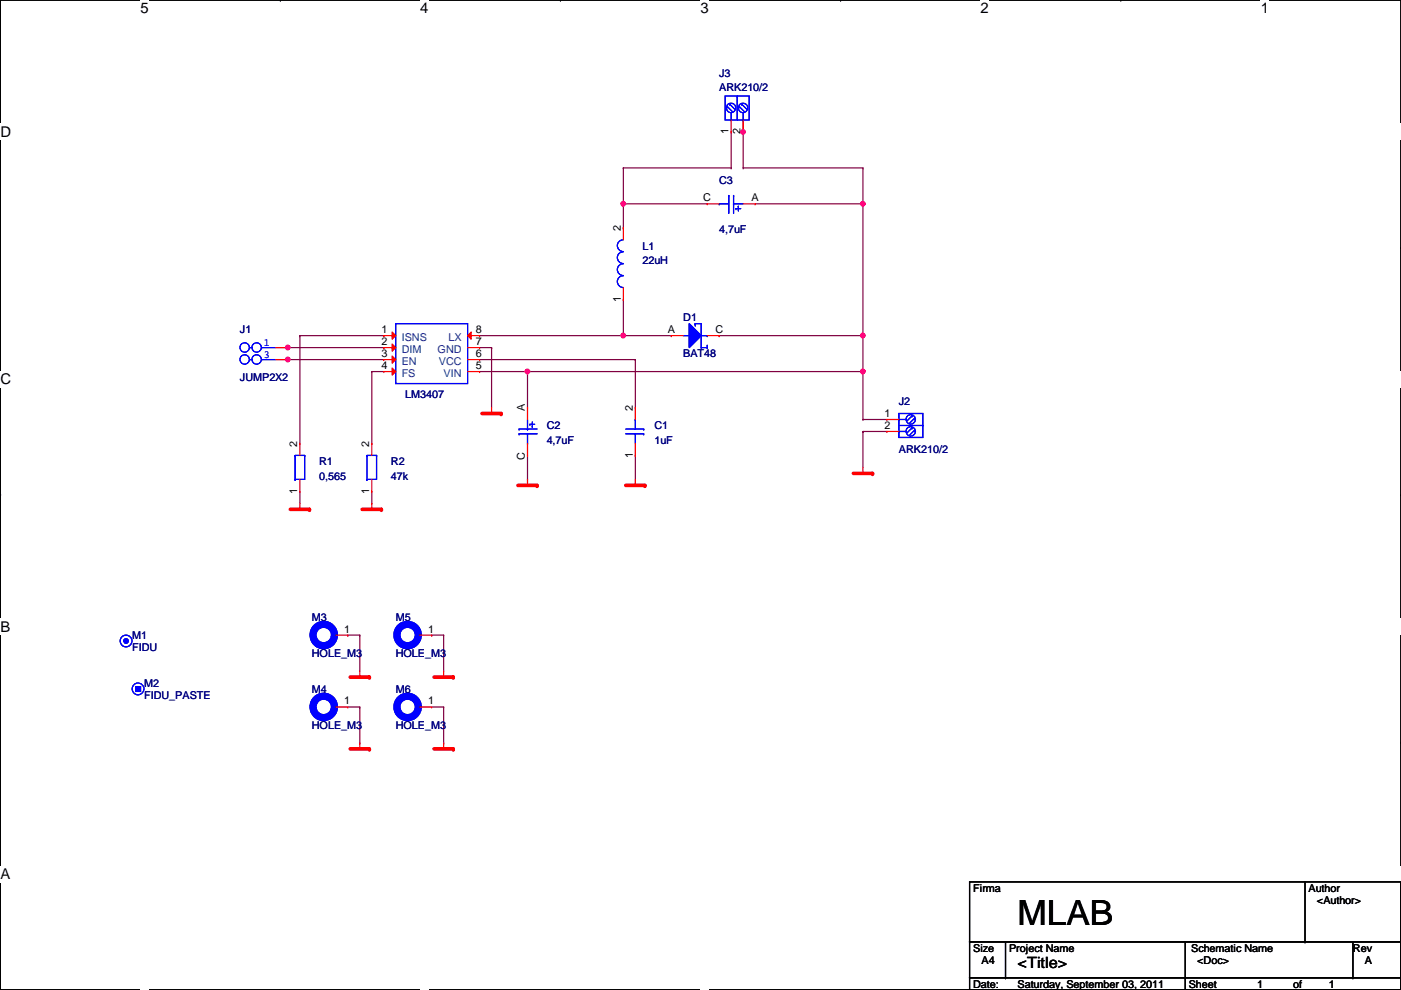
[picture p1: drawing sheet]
# OrCAD Capture schematic PWMLED.DSN
size A4; rev: A

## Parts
C1  1uF  [C0805]
C2  4,7uF  [ELYTB]
C3  4,7uF  [ELYTB]
D1  BAT48  [SMA]
IC1  LM3407  [eMSOP8]
J1  JUMP2X2  [JUMP2X2]
J2  Vin  [WAGO256]
J3  LED  [WAGO256]
L1  22uH  [LS050]
M1  FIDU  [FIDU]
M2  FIDU_PASTE  [FIDU_PASTE]
M3  HOLE_M3  [HOLE_M3]
M4  HOLE_M3  [HOLE_M3]
M5  HOLE_M3  [HOLE_M3]
M6  HOLE_M3  [HOLE_M3]
R1  0,565  [R0805]
R2  47k  [R0805]

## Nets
GND: C1.1 C2.C IC1.7(GND) J2.2 M3.1(PIN) M4.1(PIN) M5.1(PIN) M6.1(PIN) R1.1 R2.1
N01879: IC1.3(EN) J1.3 J1.4
N01883: IC1.2(DIM) J1.1 J1.2
N01978: IC1.1(ISNS) R1.2
N01985: IC1.4(FS) R2.2
N02035: C1.2 IC1.6(VCC)
N02210: C2.A C3.A D1.C IC1.5(VIN) J2.1 J3.2
N02333: D1.A IC1.8(LX) L1.1
N02589: C3.C J3.1 L1.2

Not connected (* = marked no-connect by the designer): M1 DUMMY; M2 DUMMY
